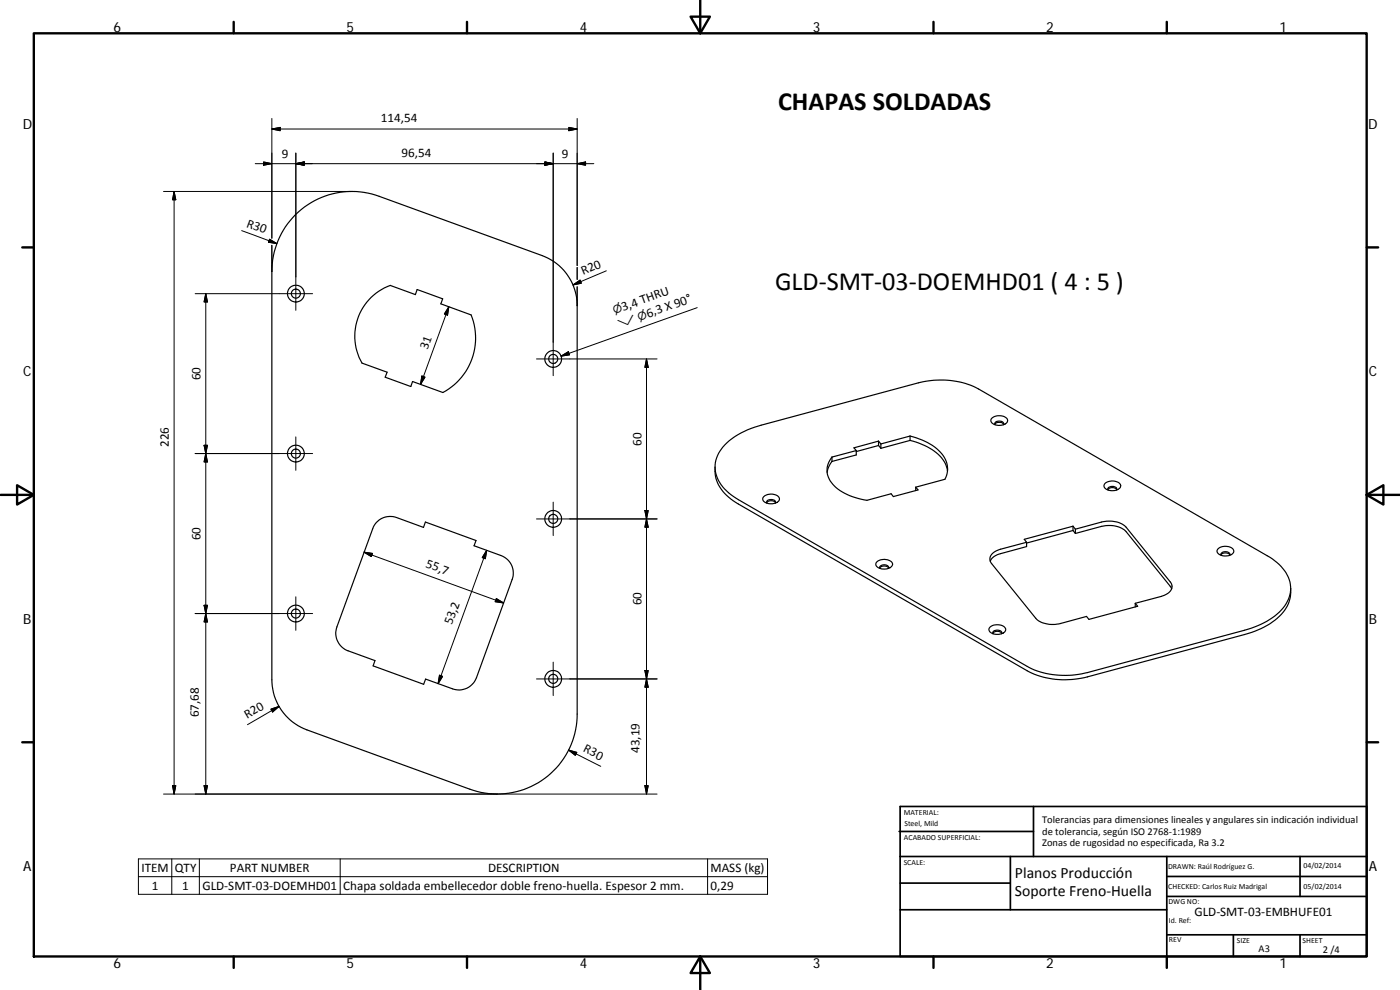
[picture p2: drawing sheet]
<svg xmlns="http://www.w3.org/2000/svg" width="420mm" height="297mm" viewBox="0 0 420 297" stroke-linecap="round" stroke-linejoin="round" font-family="sans-serif">
<g fill="none" stroke="#000" stroke-width=".36">
<path d="M88.7 64.4a24 24 0 0 1 25.1-5.5l48.9 17.8a16 16 0 0 1 10.5 15v122.5a24 24 0 0 1-32.2 22.6l-48.9-17.8a16 16 0 0 1-10.5-15v-122.6a24.1 24.1 0 0 1 7.1-17zM111.4 89.2l2.3-1.8 3.4-1.8 7.6 2.8 .5-1.5 7.7 2.8-.6 1.5 9.1 3.3a18.5 18.5 0 0 1-8.5 23.3l-9.1-3.3-.5 1.5-7.7-2.8 .6-1.5-7.6-2.8a16.3 16.3 0 0 1 2.8-19.7zM217.5 133.5a23.3 23.3 0 0 1 10.9-5.9l47.2-12.7a25.4 25.4 0 0 1 18.1 1.8l86.6 50.1a12 12 0 0 1 7.1 9.8 11.4 11.4 0 0 1-6.3 9.3 27.3 27.3 0 0 1-7.6 3.2l-47.2 12.7a25.5 25.5 0 0 1-18-1.9l-86.7-50a12.5 12.5 0 0 1-7-9.1 9.4 9.4 0 0 1 2.9-7.3zM249.7 137.1a6.2 6.2 0 0 0 1.2 9.2 18.6 18.6 0 0 0 9.3 3.8l7.2-2 .7 .9 7.4-2-.7-.8M249.7 138.5l-1 1.6-.5 1.6M249.7 137.1v1.4M257 135.2v1.3l-7.3 2M257 135.2l-7.3 1.9M263.7 133.7l.7 .8M263.7 132.4l-7.4 2 .7 .8M263.7 133.7l-6.7 1.8M263.7 132.4v1.3"/>
<path d="M263.7 132.4l.7 .8M264.4 133.2v1.3M264.4 134.5l8.7-2.4a15.7 15.7 0 0 1 10.6 6.9l.6 2.4M273.1 130.8l-8.7 2.4M273.1 130.8a16.6 16.6 0 0 1 10.3 6.5 6.5 6.5 0 0 1 .2 6.5l-8.8 2.4M273.1 130.8v1.3M297.5 125.6a3.3 3.3 0 0 1 4.9 .4 2.2 2.2 0 0 1-2.9 1.6 1.84 1.84 0 0 1-2.1-1.8zM298.5 127.3a1.83 1.83 0 0 1 2.7 0M301.1 127.4a.95 .95 0 0 0-.3-.9 .95 .95 0 0 0-1-.2 .88 .88 0 0 0-1.1 1.1M113 156.8a5.6 5.6 0 0 1 6-1.5l8.1 2.9 .6-1.6 15.2 5.6-.6 1.5 8.1 3a5.6 5.6 0 0 1 3.3 7.2l-10.7 29.4a5.6 5.6 0 0 1-7.2 3.4l-8.1-2.9-.6 1.5-15.1-5.5 .5-1.6-8.1-2.9a5.6 5.6 0 0 1-3.3-7.2l10.9-30zM214.6 140.1a11.4 11.4 0 0 0 6.2 10.6l87.5 50.6a25 25 0 0 0 18 1.8l47.2-12.7a20 20 0 0 0 12.8-8.5l.9-2.7 .2-2.7M229.1 149.1a3.2 3.2 0 0 1 4.8 .4 2.16 2.16 0 0 1-2.8 1.7 1.76 1.76 0 0 1-2.1-1.8z"/>
<path d="M230.1 150.9a1.72 1.72 0 0 1 2.6 0M230.2 151a.97 .97 0 0 1 .3-1 .97 .97 0 0 1 1.1-.1 .87 .87 0 0 1 1.1 1.1M274.8 146.2v1M322 157.9l-14.6 3.9 .7 .9M322 159.2l.7 .9M322 159.2l-13.9 3.7M322 157.9v1.3M322 157.9l.7 .9M322.7 158.8l7.8-2.1a7.8 7.8 0 0 1 7.5 1.5l13.2 16.4a2.37 2.37 0 0 1-1.3 3.8l-1.4 .5-7.8 2.1M322.7 158.8v1.3M331.7 145a3.2 3.2 0 0 1 4.6 .6 2.18 2.18 0 0 1-2.8 1.6 1.73 1.73 0 0 1-2.1-1.8zM332.5 146.9a1.7 1.7 0 0 1 2.6 0"/>
<path d="M332.6 147a.95 .95 0 0 1 .3-1 .95 .95 0 0 1 1.1-.1 .88 .88 0 0 1 1.1 1.1M263 168.7a3.2 3.2 0 0 1 4.9 .4 2.17 2.17 0 0 1-2.9 1.6 1.79 1.79 0 0 1-2.1-1.7zM264 170.4a1.73 1.73 0 0 1 2.7 0M264.1 170.6a.99 .99 0 0 1 .4-1 .99 .99 0 0 1 1-.1 .88 .88 0 0 1 1.1 1.1M308.1 162.7l-7.8 2.1a3.4 3.4 0 0 0-3.2 3.4l.5 .9 13.2 16.4a7.9 7.9 0 0 0 7.5 1.6l7.8-2.1 .7 .8 14.6-3.9-.7-.9M308.1 162.7v1.3l-7.8 2.1a4.4 4.4 0 0 0-3.1 2.3M322.7 160.1l7.8-2.2a7.8 7.8 0 0 1 7.5 1.6l13.6 17.2M365.6 164.6a3.3 3.3 0 0 1 4.7 .6 2.19 2.19 0 0 1-2.9 1.6 1.78 1.78 0 0 1-2.1-1.8zM366.4 166.5a1.76 1.76 0 0 1 2.7 0M366.5 166.6a1.08 1.08 0 0 1 .5-1 1.08 1.08 0 0 1 1.2 0 .77 .77 0 0 1 .8 1M297.1 188.1a3.3 3.3 0 0 1 4.7 .6 2.17 2.17 0 0 1-2.9 1.6 1.78 1.78 0 0 1-2-1.8zM298 190a1.78 1.78 0 0 1 2.6 0"/>
<path d="M298.1 190.2a.96 .96 0 0 1 .3-1 .96 .96 0 0 1 1-.1 .9 .9 0 0 1 1.2 1.1M340.7 181v1.1"/>
<circle cx="88.8" cy="88.1" r="1.36"/>
<circle cx="88.8" cy="88.1" r="2.52"/>
<circle cx="166" cy="107.7" r="1.36"/>
<circle cx="166" cy="107.7" r="2.52"/>
<circle cx="88.8" cy="136.1" r="1.36"/>
<circle cx="88.8" cy="136.1" r="2.52"/>
<circle cx="166" cy="155.7" r="2.52"/>
<circle cx="166" cy="155.7" r="1.37"/>
<circle cx="88.8" cy="184.1" r="1.36"/>
<circle cx="88.8" cy="184.1" r="2.52"/>
<circle cx="166" cy="203.7" r="2.52"/>
<circle cx="166" cy="203.7" r="1.36"/>
</g>
<g fill="none" stroke="#000" stroke-width=".71">
<path d="M10.1 10h400.1v277h-400.1zM70.1 6.6v3.4M140.2 6.6v3.4M207.3 5h5.8l-2.9 5zM210.2 0v10M280.2 6.6v3.4M350.2 6.6v3.4M6.7 74.2h3.4M410.2 74.2h3.4M.2 148.5h9.9M5.1 145.6l5 2.9-5 2.9zM410.2 148.5l5-2.9v5.8z"/>
<path d="M410.2 148.5h9.9M6.7 222.7h3.4M410.2 222.7h3.4M70.1 287v3.4M140.2 287v3.4M210.2 287l2.9 5h-5.8zM210.2 287v10M280.2 287v3.4M350.2 287v3.4"/>
</g>
<g fill="none" stroke="#000" stroke-width=".51">
<path d="M269.8 249.5h40.4M270.1 257h140.1M270.1 242h140.1v45h-140.1zM303.2 257v16M310.2 242v15M350.2 257v30M390.2 257v12M270.1 273h80.1M270.1 265h33.1M350.2 269h60M350.2 263h60M350.2 280.5h60"/>
<path d="M370.2 280.5v6.5M390.2 280.5v6.5"/>
</g>
<g fill="none" stroke="#000" stroke-width=".3">
<path d="M81.6 35.5v36M81.6 38.7l2.5-.5v1zM81.6 38.7h91.6M170.7 38.2l2.5 .5-2.5 .5zM173.2 35.5v44.2M49.1 57.4h56.5M52.2 57.4v180.9M52.2 57.4l.6 2.5h-1zM76.6 49.1h101.6M79.1 48.6l2.5 .5-2.5 .5zM88.8 49.1l2.5-.5v1zM88.8 45.9v47.2"/>
<path d="M163.5 48.6l2.5 .5-2.5 .5zM166 45.9v66.8M173.2 49.1l2.5-.5v1zM72.5 69.2l10.6 3.9M80.9 71.8l2.2 1.3-2.5-.4zM81.6 73.6v7.8M58.6 88.1h35.2M61.8 88.1v150.2M61.8 88.1l.5 2.5h-1.1zM134.7 92.1l-8.5 23.2M134.7 92.1l-.4 2.5-.9-.4zM172 85.5l2.1-1.4 .4 .9z"/>
<path d="M173.2 80.2v3.7M173.2 86v5.7M182 81.3l-10 4.2M209.2 92.3l-40.8 14.5M126.6 112.8l.9 .4-1.3 2.1zM161 107.7h36.2M168.4 106.8l2.2-1.3 .3 1zM194 107.7v130.6M194 107.7l.5 2.5h-1zM58.6 136.1h35.2M61.2 133.6h1.1l-.5 2.5zM61.8 136.1l.5 2.5h-1.1z"/>
<path d="M88.8 131.1v10M161 155.7h36.2M166 150.7v10M193.5 153.2h1l-.5 2.5zM194 155.7l.5 2.5h-1zM88.8 179.1v10M109.3 165.7l41.8 15.2M109.3 165.7l2.5 .4-.4 .9zM146.1 165.1l-14.6 40M146.1 165.1l-.4 2.5-1-.3zM149 179.6l2.1 1.3-2.5-.4zM58.6 184.1h35.2"/>
<path d="M61.2 181.6h1.1l-.5 2.5zM61.8 184.1l.5 2.5h-1.1zM166 198.7v10M81.3 212.8l2.4-.8-1.9 1.6zM83.7 212l-9.4 5.4M131.9 202.6l.9 .3-1.3 2.2zM193.5 201.2h1l-.5 2.5zM194 203.7l.5 2.5h-1zM197.2 203.7h-36.2M51.8 235.7h1l-.6 2.6zM61.2 235.7h1.1l-.5 2.6zM170.7 225.1l9.6 4.8"/>
<path d="M170.7 225.1l2.4 .6-.4 .9zM193.5 235.7h1l-.5 2.6zM197.2 238.3h-148.1M41.5 257.7h188.8v10.6h-188.8zM51.6 257.7v10.6M59.8 257.7v10.6M102.1 257.7v10.6M212.4 257.7v10.6M41.5 263h188.8"/>
</g>
<g fill="#000" stroke="#000" stroke-width=".3">
<path d="M81.6 38.7l2.5-.5v1zM170.7 38.2l2.5 .5-2.5 .5zM52.2 57.4l.6 2.5h-1zM79.1 48.6l2.5 .5-2.5 .5zM88.8 49.1l2.5-.5v1zM163.5 48.6l2.5 .5-2.5 .5zM173.2 49.1l2.5-.5v1zM80.9 71.8l2.2 1.3-2.5-.4zM61.8 88.1l.5 2.5h-1.1zM134.7 92.1l-.4 2.5-.9-.4zM172 85.5l2.1-1.4 .4 .9zM126.6 112.8l.9 .4-1.3 2.1z"/>
<path d="M168.4 106.8l2.2-1.3 .3 1zM194 107.7l.5 2.5h-1zM61.2 133.6h1.1l-.5 2.5zM61.8 136.1l.5 2.5h-1.1zM193.5 153.2h1l-.5 2.5zM194 155.7l.5 2.5h-1zM109.3 165.7l2.5 .4-.4 .9zM146.1 165.1l-.4 2.5-1-.3zM61.2 181.6h1.1l-.5 2.5zM61.8 184.1l.5 2.5h-1.1zM149 179.6l2.1 1.3-2.5-.4zM81.3 212.8l2.4-.8-1.9 1.6z"/>
<path d="M131.9 202.6l.9 .3-1.3 2.2zM193.5 201.2h1l-.5 2.5zM194 203.7l.5 2.5h-1zM51.8 235.7h1l-.6 2.6zM61.2 235.7h1.1l-.5 2.6zM170.7 225.1l2.4 .6-.4 .9zM193.5 235.7h1l-.5 2.6z"/>
</g>
<g font-size="7.9">
<text x="233.5" y="33">CHAPAS SOLDADAS</text>
<text x="232.6" y="87">GLD‐SMT‐03‐DOEMHD01 ( 4 : 5 )</text>
</g>
<g font-size="4.7">
<text x="304.6" y="263.5">Planos Producción</text>
<text x="304.6" y="268.9">Soporte Freno‐Huella</text>
</g>
<g font-size="4.2">
<text x="34" y="9.6">6</text>
<text x="104" y="9.6">5</text>
<text x="174" y="9.6">4</text>
<text x="244" y="9.6">3</text>
<text x="314" y="9.6">2</text>
<text x="384" y="9.6">1</text>
<text x="6.8" y="38.7">D</text>
<text x="410.6" y="38.7">D</text>
<text x="7" y="112.9">C</text>
<text x="410.8" y="112.9">C</text>
<text x="7" y="187.1">B</text>
<text x="410.8" y="187.1">B</text>
<text x="7" y="261.3">A</text>
<text x="410.8" y="261.3">A</text>
<text x="34" y="290.4">6</text>
<text x="104" y="290.4">5</text>
<text x="174" y="290.4">4</text>
<text x="244" y="290.4">3</text>
<text x="314" y="290.4">2</text>
<text x="384" y="290.4">1</text>
</g>
<g font-size="3.9">
<text x="114.3" y="36.7">114,54</text>
<text x="84.6" y="47.5">9</text>
<text x="120.5" y="47">96,54</text>
<text x="168.6" y="47.5">9</text>
<text x="73.8" y="68" transform="rotate(20 73.8 68)">R30</text>
<text x="175" y="82.5" transform="rotate(-23 175 82.5)">R20</text>
<text x="187.1" y="93.3" transform="rotate(-20 187.1 93.3)">3,4 THRU</text>
<text x="194.5" y="95.3" transform="rotate(-20 194.5 95.3)">6,3 X 90°</text>
<text x="128.3" y="105.1" transform="rotate(-70 128.3 105.1)">31</text>
<text x="60.2" y="114.1" transform="rotate(-90 60.2 114.1)">60</text>
<text x="50.7" y="134.1" transform="rotate(-90 50.7 134.1)">226</text>
<text x="192.5" y="133.7" transform="rotate(-90 192.5 133.7)">60</text>
<text x="60.2" y="162.1" transform="rotate(-90 60.2 162.1)">60</text>
<text x="127.6" y="170.1" transform="rotate(20 127.6 170.1)">55,7</text>
<text x="192.5" y="181.7" transform="rotate(-90 192.5 181.7)">60</text>
<text x="135.6" y="187.7" transform="rotate(-70 135.6 187.7)">53,2</text>
<text x="59.7" y="215.2" transform="rotate(-90 59.7 215.2)">67,68</text>
<text x="74.2" y="215.7" transform="rotate(-30 74.2 215.7)">R20</text>
<text x="174.8" y="225.4" transform="rotate(27 174.8 225.4)">R30</text>
<text x="192" y="225.9" transform="rotate(-90 192 225.9)">43,19</text>
<text x="42.4" y="261.6">ITEM</text>
<text x="52.5" y="261.6">QTY</text>
<text x="69" y="261.6">PART NUMBER</text>
<text x="146.5" y="261.6">DESCRIPTION</text>
<text x="213.2" y="261.7">MASS (kg)</text>
<text x="45.6" y="266.9">1</text>
<text x="54.7" y="266.9">1</text>
<text x="60.7" y="266.9">GLD‐SMT‐03‐DOEMHD01</text>
<text x="103" y="267">Chapa soldada embellecedor doble freno‐huella. Espesor 2 mm.</text>
<text x="213.2" y="266.9">0,29</text>
<text x="358.5" y="274.9">GLD‐SMT‐03‐EMBHUFE01</text>
</g>
<g font-size="3.3">
<text x="184.4" y="94.2" transform="rotate(-20 184.4 94.2)">⌀</text>
<text x="185.9" y="98.3" transform="rotate(-20 185.9 98.3)">⌵</text>
<text x="191.9" y="96.2" transform="rotate(-20 191.9 96.2)">⌀</text>
</g>
<g font-size="3.1">
<text x="312.8" y="246.8">Tolerancias para dimensiones lineales y angulares sin indicación individual</text>
<text x="312.8" y="250.4">de tolerancia, según ISO 2768‐1:1989</text>
<text x="312.8" y="254">Zonas de rugosidad no especificada, Ra 3.2</text>
<text x="377.7" y="285.6">A3</text>
<text x="397" y="285.9">2 /4</text>
</g>
<g font-size="2.4">
<text x="271.2" y="244.4">MATERIAL:</text>
<text x="271.3" y="251.9">ACABADO SUPERFICIAL:</text>
<text x="271.4" y="247.9">Steel, Mild</text>
<text x="271.2" y="259.7">SCALE:</text>
<text x="350.6" y="260.8">DRAWN: Raúl Rodríguez G.</text>
<text x="391.2" y="260.6">04/02/2014</text>
<text x="350.6" y="266.8">CHECKED: Carlos Ruiz Madrigal</text>
<text x="391.2" y="266.6">05/02/2014</text>
<text x="350.7" y="271.4">DWG NO:</text>
<text x="350.8" y="276.8">Id. Ref:</text>
<text x="350.8" y="282.8">REV</text>
<text x="371.2" y="282.9">SIZE</text>
<text x="390.9" y="282.9">SHEET</text>
</g>
</svg>
